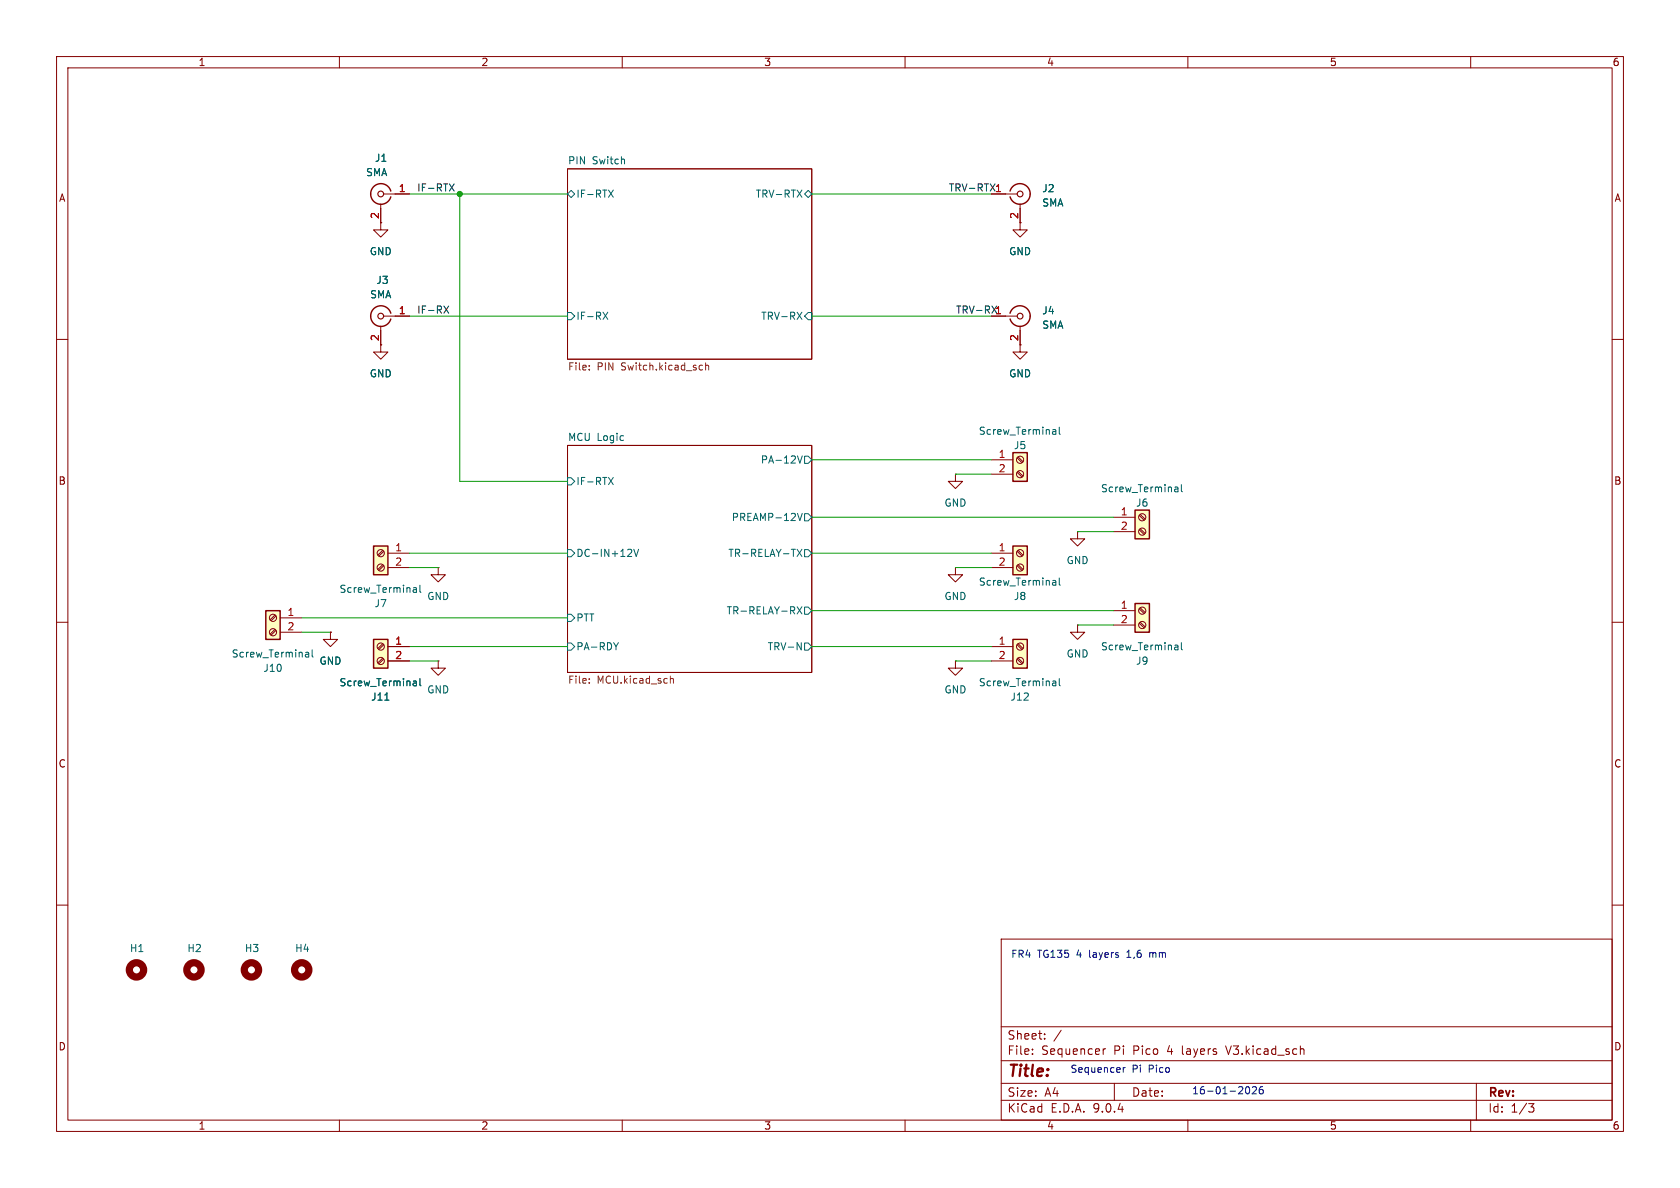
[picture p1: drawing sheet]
(kicad_sch
 (version 20250114)
 (generator "eeschema")
 (generator_version "9.0")
 (paper "A4")
 (lib_symbols
  (symbol "Connector:Conn_Coaxial"
   (pin_names
    (offset 1.016) (hide yes)) (exclude_from_sim no) (in_bom yes) (on_board yes)
   (property "Reference" "J" (at 0.254 3.048 0) (effects (font (size 1.27 1.27))))
   (property "Value" "Conn_Coaxial" (at 2.921 0 90) (effects (font (size 1.27 1.27))))
   (property "Footprint" "" (at 0 0 0) (effects (font (size 1.27 1.27)) (hide yes)))
   (property "Datasheet" "~" (at 0 0 0) (effects (font (size 1.27 1.27)) (hide yes)))
   (property "Description" "coaxial connector (BNC, SMA, SMB, SMC, Cinch/RCA, LEMO, ...)" (at 0 0 0) (effects (font (size 1.27 1.27)) (hide yes)))
   (symbol "Conn_Coaxial_0_1"
    (polyline (pts (xy -2.54 0) (xy -0.508 0)) (stroke (width 0) (type default)) (fill (type none)))
    (arc (start 1.778 0) (mid 0.222 -1.8079) (end -1.778 -0.508) (stroke (width 0.254) (type default)) (fill (type none)))
    (arc (start -1.778 0.508) (mid 0.2221 1.8084) (end 1.778 0) (stroke (width 0.254) (type default)) (fill (type none)))
    (circle (center 0 0) (radius 0.508) (stroke (width 0.2032) (type default)) (fill (type none)))
    (polyline (pts (xy 0 -2.54) (xy 0 -1.778)) (stroke (width 0) (type default)) (fill (type none))))
   (symbol "Conn_Coaxial_1_1"
    (pin passive line (at -5.08 0 0) (length 2.54) (name "In" (effects (font (size 1.27 1.27)))) (number "1" (effects (font (size 1.27 1.27)))))
    (pin passive line (at 0 -5.08 90) (length 2.54) (name "Ext" (effects (font (size 1.27 1.27)))) (number "2" (effects (font (size 1.27 1.27))))))
   (embedded_fonts no))
  (symbol "Connector:Screw_Terminal_01x02"
   (pin_names
    (offset 1.016) (hide yes)) (exclude_from_sim no) (in_bom yes) (on_board yes)
   (property "Reference" "J" (at 0 2.54 0) (effects (font (size 1.27 1.27))))
   (property "Value" "Screw_Terminal_01x02" (at 0 -5.08 0) (effects (font (size 1.27 1.27))))
   (property "Footprint" "" (at 0 0 0) (effects (font (size 1.27 1.27)) (hide yes)))
   (property "Datasheet" "~" (at 0 0 0) (effects (font (size 1.27 1.27)) (hide yes)))
   (property "Description" "Generic screw terminal, single row, 01x02, script generated (kicad-library-utils/schlib/autogen/connector/)" (at 0 0 0) (effects (font (size 1.27 1.27)) (hide yes)))
   (symbol "Screw_Terminal_01x02_1_1"
    (rectangle (start -1.27 1.27) (end 1.27 -3.81) (stroke (width 0.254) (type default)) (fill (type background)))
    (polyline (pts (xy -0.5334 0.3302) (xy 0.3302 -0.508)) (stroke (width 0.1524) (type default)) (fill (type none)))
    (polyline (pts (xy -0.5334 -2.2098) (xy 0.3302 -3.048)) (stroke (width 0.1524) (type default)) (fill (type none)))
    (polyline (pts (xy -0.3556 0.508) (xy 0.508 -0.3302)) (stroke (width 0.1524) (type default)) (fill (type none)))
    (polyline (pts (xy -0.3556 -2.032) (xy 0.508 -2.8702)) (stroke (width 0.1524) (type default)) (fill (type none)))
    (circle (center 0 0) (radius 0.635) (stroke (width 0.1524) (type default)) (fill (type none)))
    (circle (center 0 -2.54) (radius 0.635) (stroke (width 0.1524) (type default)) (fill (type none)))
    (pin passive line (at -5.08 0 0) (length 3.81) (name "Pin_1" (effects (font (size 1.27 1.27)))) (number "1" (effects (font (size 1.27 1.27)))))
    (pin passive line (at -5.08 -2.54 0) (length 3.81) (name "Pin_2" (effects (font (size 1.27 1.27)))) (number "2" (effects (font (size 1.27 1.27))))))
   (embedded_fonts no))
  (symbol "Mechanical:MountingHole"
   (pin_numbers (hide yes))
   (pin_names
    (offset 1.016) (hide yes)) (exclude_from_sim yes) (in_bom no) (on_board yes)
   (property "Reference" "H" (at 0 5.08 0) (effects (font (size 1.27 1.27))))
   (property "Value" "MountingHole" (at 0 3.175 0) (effects (font (size 1.27 1.27))))
   (property "Footprint" "" (at 0 0 0) (effects (font (size 1.27 1.27)) (hide yes)))
   (property "Datasheet" "~" (at 0 0 0) (effects (font (size 1.27 1.27)) (hide yes)))
   (property "Description" "Mounting Hole without connection" (at 0 0 0) (effects (font (size 1.27 1.27)) (hide yes)))
   (symbol "MountingHole_0_1"
    (circle (center 0 0) (radius 1.27) (stroke (width 1.27) (type default)) (fill (type none))))
   (embedded_fonts no))
  (symbol "MountingHole_1"
   (pin_names
    (offset 1.016)) (exclude_from_sim no) (in_bom no) (on_board yes)
   (property "Reference" "H" (at 0 5.08 0) (effects (font (size 1.27 1.27))))
   (property "Value" "MountingHole" (at 0 3.175 0) (effects (font (size 1.27 1.27))))
   (property "Footprint" "" (at 0 0 0) (effects (font (size 1.27 1.27)) (hide yes)))
   (property "Datasheet" "~" (at 0 0 0) (effects (font (size 1.27 1.27)) (hide yes)))
   (property "Description" "Mounting Hole without connection" (at 0 0 0) (effects (font (size 1.27 1.27)) (hide yes)))
   (symbol "MountingHole_1_0_1"
    (circle (center 0 0) (radius 1.27) (stroke (width 1.27) (type default)) (fill (type none))))
   (embedded_fonts no))
  (symbol "MountingHole_2"
   (pin_numbers (hide yes))
   (pin_names
    (offset 1.016) (hide yes)) (exclude_from_sim yes) (in_bom no) (on_board yes)
   (property "Reference" "H" (at 0 5.08 0) (effects (font (size 1.27 1.27))))
   (property "Value" "MountingHole" (at 0 3.175 0) (effects (font (size 1.27 1.27))))
   (property "Footprint" "" (at 0 0 0) (effects (font (size 1.27 1.27)) (hide yes)))
   (property "Datasheet" "~" (at 0 0 0) (effects (font (size 1.27 1.27)) (hide yes)))
   (property "Description" "Mounting Hole without connection" (at 0 0 0) (effects (font (size 1.27 1.27)) (hide yes)))
   (symbol "MountingHole_2_0_1"
    (circle (center 0 0) (radius 1.27) (stroke (width 1.27) (type default)) (fill (type none))))
   (embedded_fonts no))
  (symbol "MountingHole_3"
   (pin_numbers (hide yes))
   (pin_names
    (offset 1.016) (hide yes)) (exclude_from_sim yes) (in_bom no) (on_board yes)
   (property "Reference" "H" (at 0 5.08 0) (effects (font (size 1.27 1.27))))
   (property "Value" "MountingHole" (at 0 3.175 0) (effects (font (size 1.27 1.27))))
   (property "Footprint" "" (at 0 0 0) (effects (font (size 1.27 1.27)) (hide yes)))
   (property "Datasheet" "~" (at 0 0 0) (effects (font (size 1.27 1.27)) (hide yes)))
   (property "Description" "Mounting Hole without connection" (at 0 0 0) (effects (font (size 1.27 1.27)) (hide yes)))
   (symbol "MountingHole_3_0_1"
    (circle (center 0 0) (radius 1.27) (stroke (width 1.27) (type default)) (fill (type none))))
   (embedded_fonts no))
  (symbol "power:GND"
   (power)
   (pin_numbers (hide yes))
   (pin_names
    (offset 0) (hide yes)) (exclude_from_sim no) (in_bom yes) (on_board yes)
   (property "Reference" "#PWR" (at 0 -6.35 0) (effects (font (size 1.27 1.27)) (hide yes)))
   (property "Value" "GND" (at 0 -3.81 0) (effects (font (size 1.27 1.27))))
   (property "Footprint" "" (at 0 0 0) (effects (font (size 1.27 1.27)) (hide yes)))
   (property "Datasheet" "" (at 0 0 0) (effects (font (size 1.27 1.27)) (hide yes)))
   (property "Description" "Power symbol creates a global label with name \"GND\" , ground" (at 0 0 0) (effects (font (size 1.27 1.27)) (hide yes)))
   (symbol "GND_0_1"
    (polyline (pts (xy 0 0) (xy 0 -1.27) (xy 1.27 -1.27) (xy 0 -2.54) (xy -1.27 -1.27) (xy 0 -1.27)) (stroke (width 0) (type default)) (fill (type none))))
   (symbol "GND_1_1"
    (pin power_in line (at 0 0 270) (length 0) (name "~" (effects (font (size 1.27 1.27)))) (number "1" (effects (font (size 1.27 1.27))))))
   (embedded_fonts no)))
 (text "16-01-2026"
  (exclude_from_sim no)
  (at 217.17 193.04 0)
  (effects (font (size 1.27 1.27))))
 (text "FR4 TG135 4 layers 1,6 mm "
  (exclude_from_sim no)
  (at 193.04 168.91 0)
  (effects (font (size 1.27 1.27))))
 (text "Sequencer Pi Pico\n"
  (exclude_from_sim no)
  (at 198.12 189.23 0)
  (effects (font (size 1.27 1.27))))
 (junction
  (at 81.28 34.29)
  (diameter 0)
  (color 0 0 0 0))
 (wire
  (pts (xy 72.39 116.84) (xy 77.47 116.84))
  (stroke (width 0) (type default)))
 (wire
  (pts (xy 53.34 111.76) (xy 58.42 111.76))
  (stroke (width 0) (type default)))
 (wire
  (pts (xy 143.51 34.29) (xy 175.26 34.29))
  (stroke (width 0) (type default)))
 (wire
  (pts (xy 72.39 114.3) (xy 100.33 114.3))
  (stroke (width 0) (type default)))
 (wire
  (pts (xy 72.39 97.79) (xy 100.33 97.79))
  (stroke (width 0) (type default)))
 (wire
  (pts (xy 190.5 110.49) (xy 196.85 110.49))
  (stroke (width 0) (type default)))
 (wire
  (pts (xy 168.91 83.82) (xy 175.26 83.82))
  (stroke (width 0) (type default)))
 (wire
  (pts (xy 72.39 100.33) (xy 77.47 100.33))
  (stroke (width 0) (type default)))
 (wire
  (pts (xy 81.28 34.29) (xy 100.33 34.29))
  (stroke (width 0) (type default)))
 (wire
  (pts (xy 143.51 97.79) (xy 175.26 97.79))
  (stroke (width 0) (type default)))
 (wire
  (pts (xy 168.91 116.84) (xy 175.26 116.84))
  (stroke (width 0) (type default)))
 (wire
  (pts (xy 100.33 85.09) (xy 81.28 85.09))
  (stroke (width 0) (type default)))
 (wire
  (pts (xy 190.5 93.98) (xy 196.85 93.98))
  (stroke (width 0) (type default)))
 (wire
  (pts (xy 143.51 114.3) (xy 175.26 114.3))
  (stroke (width 0) (type default)))
 (wire
  (pts (xy 168.91 100.33) (xy 175.26 100.33))
  (stroke (width 0) (type default)))
 (wire
  (pts (xy 143.51 81.28) (xy 175.26 81.28))
  (stroke (width 0) (type default)))
 (wire
  (pts (xy 143.51 55.88) (xy 175.26 55.88))
  (stroke (width 0) (type default)))
 (wire
  (pts (xy 143.51 91.44) (xy 196.85 91.44))
  (stroke (width 0) (type default)))
 (wire
  (pts (xy 72.39 34.29) (xy 81.28 34.29))
  (stroke (width 0) (type default)))
 (wire
  (pts (xy 53.34 109.22) (xy 100.33 109.22))
  (stroke (width 0) (type default)))
 (wire
  (pts (xy 143.51 107.95) (xy 196.85 107.95))
  (stroke (width 0) (type default)))
 (wire
  (pts (xy 72.39 55.88) (xy 100.33 55.88))
  (stroke (width 0) (type default)))
 (wire
  (pts (xy 81.28 85.09) (xy 81.28 34.29))
  (stroke (width 0) (type default)))
 (label "TRV-RTX"
  (at 167.64 34.29 0)
  (effects (font (size 1.27 1.27)) (justify left bottom)))
 (label "TRV-RX"
  (at 168.91 55.88 0)
  (effects (font (size 1.27 1.27)) (justify left bottom)))
 (label "IF-RX"
  (at 73.66 55.88 0)
  (effects (font (size 1.27 1.27)) (justify left bottom)))
 (label "IF-RTX"
  (at 73.66 34.29 0)
  (effects (font (size 1.27 1.27)) (justify left bottom)))
 (symbol
  (lib_id "Connector:Screw_Terminal_01x02")
  (at 67.31 114.3 0)
  (mirror y)
  (unit 1)
  (exclude_from_sim no)
  (in_bom yes)
  (on_board yes)
  (dnp no)
  (property "Reference" "J11" (at 67.31 123.19 0) (effects (font (size 1.27 1.27))))
  (property "Value" "Screw_Terminal" (at 67.31 120.65 0) (effects (font (size 1.27 1.27))))
  (property "Footprint" "PA3AEF:Screw terminal 3 pin" (at 67.31 114.3 0) (effects (font (size 1.27 1.27)) (hide yes)))
  (property "Datasheet" "~" (at 67.31 114.3 0) (effects (font (size 1.27 1.27)) (hide yes)))
  (property "Description" "Generic screw terminal, single row, 01x02, script generated (kicad-library-utils/schlib/autogen/connector/)" (at 67.31 114.3 0) (effects (font (size 1.27 1.27)) (hide yes)))
  (pin "2")
  (pin "1"))
 (symbol
  (lib_id "power:GND")
  (at 180.34 60.96 0)
  (unit 1)
  (exclude_from_sim no)
  (in_bom yes)
  (on_board yes)
  (dnp no)
  (fields_autoplaced yes)
  (property "Reference" "#PWR04" (at 180.34 67.31 0) (effects (font (size 1.27 1.27)) (hide yes)))
  (property "Value" "GND" (at 180.34 66.04 0) (effects (font (size 1.27 1.27))))
  (property "Footprint" "" (at 180.34 60.96 0) (effects (font (size 1.27 1.27)) (hide yes)))
  (property "Datasheet" "" (at 180.34 60.96 0) (effects (font (size 1.27 1.27)) (hide yes)))
  (property "Description" "Power symbol creates a global label with name \"GND\" , ground" (at 180.34 60.96 0) (effects (font (size 1.27 1.27)) (hide yes)))
  (pin "1"))
 (symbol
  (lib_id "power:GND")
  (at 168.91 83.82 0)
  (unit 1)
  (exclude_from_sim no)
  (in_bom yes)
  (on_board yes)
  (dnp no)
  (fields_autoplaced yes)
  (property "Reference" "#PWR05" (at 168.91 90.17 0) (effects (font (size 1.27 1.27)) (hide yes)))
  (property "Value" "GND" (at 168.91 88.9 0) (effects (font (size 1.27 1.27))))
  (property "Footprint" "" (at 168.91 83.82 0) (effects (font (size 1.27 1.27)) (hide yes)))
  (property "Datasheet" "" (at 168.91 83.82 0) (effects (font (size 1.27 1.27)) (hide yes)))
  (property "Description" "Power symbol creates a global label with name \"GND\" , ground" (at 168.91 83.82 0) (effects (font (size 1.27 1.27)) (hide yes)))
  (pin "1"))
 (symbol
  (lib_name "MountingHole_2")
  (lib_id "Mechanical:MountingHole")
  (at 34.29 171.45 180)
  (unit 1)
  (exclude_from_sim yes)
  (in_bom no)
  (on_board yes)
  (dnp no)
  (property "Reference" "H2" (at 33.02 167.64 0) (effects (font (size 1.27 1.27)) (justify right)))
  (property "Value" "MountingHole" (at 31.75 170.1801 0) (effects (font (size 1.27 1.27)) (justify left) (hide yes)))
  (property "Footprint" "MountingHole:MountingHole_3.2mm_M3_DIN965_Pad" (at 34.29 171.45 0) (effects (font (size 1.27 1.27)) (hide yes)))
  (property "Datasheet" "~" (at 34.29 171.45 0) (effects (font (size 1.27 1.27)) (hide yes)))
  (property "Description" "Mounting Hole without connection" (at 34.29 171.45 0) (effects (font (size 1.27 1.27)) (hide yes))))
 (symbol
  (lib_id "power:GND")
  (at 67.31 60.96 0)
  (unit 1)
  (exclude_from_sim no)
  (in_bom yes)
  (on_board yes)
  (dnp no)
  (fields_autoplaced yes)
  (property "Reference" "#PWR03" (at 67.31 67.31 0) (effects (font (size 1.27 1.27)) (hide yes)))
  (property "Value" "GND" (at 67.31 66.04 0) (effects (font (size 1.27 1.27))))
  (property "Footprint" "" (at 67.31 60.96 0) (effects (font (size 1.27 1.27)) (hide yes)))
  (property "Datasheet" "" (at 67.31 60.96 0) (effects (font (size 1.27 1.27)) (hide yes)))
  (property "Description" "Power symbol creates a global label with name \"GND\" , ground" (at 67.31 60.96 0) (effects (font (size 1.27 1.27)) (hide yes)))
  (pin "1"))
 (symbol
  (lib_id "Connector:Screw_Terminal_01x02")
  (at 67.31 97.79 0)
  (mirror y)
  (unit 1)
  (exclude_from_sim no)
  (in_bom yes)
  (on_board yes)
  (dnp no)
  (property "Reference" "J7" (at 67.31 106.68 0) (effects (font (size 1.27 1.27))))
  (property "Value" "Screw_Terminal" (at 67.31 104.14 0) (effects (font (size 1.27 1.27))))
  (property "Footprint" "PA3AEF:Screw terminal 3 pin" (at 67.31 97.79 0) (effects (font (size 1.27 1.27)) (hide yes)))
  (property "Datasheet" "~" (at 67.31 97.79 0) (effects (font (size 1.27 1.27)) (hide yes)))
  (property "Description" "Generic screw terminal, single row, 01x02, script generated (kicad-library-utils/schlib/autogen/connector/)" (at 67.31 97.79 0) (effects (font (size 1.27 1.27)) (hide yes)))
  (pin "2")
  (pin "1"))
 (symbol
  (lib_id "power:GND")
  (at 58.42 111.76 0)
  (unit 1)
  (exclude_from_sim no)
  (in_bom yes)
  (on_board yes)
  (dnp no)
  (fields_autoplaced yes)
  (property "Reference" "#PWR010" (at 58.42 118.11 0) (effects (font (size 1.27 1.27)) (hide yes)))
  (property "Value" "GND" (at 58.42 116.84 0) (effects (font (size 1.27 1.27))))
  (property "Footprint" "" (at 58.42 111.76 0) (effects (font (size 1.27 1.27)) (hide yes)))
  (property "Datasheet" "" (at 58.42 111.76 0) (effects (font (size 1.27 1.27)) (hide yes)))
  (property "Description" "Power symbol creates a global label with name \"GND\" , ground" (at 58.42 111.76 0) (effects (font (size 1.27 1.27)) (hide yes)))
  (pin "1"))
 (symbol
  (lib_id "Connector:Screw_Terminal_01x02")
  (at 180.34 97.79 0)
  (unit 1)
  (exclude_from_sim no)
  (in_bom yes)
  (on_board yes)
  (dnp no)
  (property "Reference" "J8" (at 180.34 105.41 0) (effects (font (size 1.27 1.27))))
  (property "Value" "Screw_Terminal" (at 180.34 102.87 0) (effects (font (size 1.27 1.27))))
  (property "Footprint" "PA3AEF:Screw terminal 3 pin" (at 180.34 97.79 0) (effects (font (size 1.27 1.27)) (hide yes)))
  (property "Datasheet" "~" (at 180.34 97.79 0) (effects (font (size 1.27 1.27)) (hide yes)))
  (property "Description" "Generic screw terminal, single row, 01x02, script generated (kicad-library-utils/schlib/autogen/connector/)" (at 180.34 97.79 0) (effects (font (size 1.27 1.27)) (hide yes)))
  (pin "2")
  (pin "1"))
 (symbol
  (lib_id "power:GND")
  (at 168.91 116.84 0)
  (unit 1)
  (exclude_from_sim no)
  (in_bom yes)
  (on_board yes)
  (dnp no)
  (fields_autoplaced yes)
  (property "Reference" "#PWR012" (at 168.91 123.19 0) (effects (font (size 1.27 1.27)) (hide yes)))
  (property "Value" "GND" (at 168.91 121.92 0) (effects (font (size 1.27 1.27))))
  (property "Footprint" "" (at 168.91 116.84 0) (effects (font (size 1.27 1.27)) (hide yes)))
  (property "Datasheet" "" (at 168.91 116.84 0) (effects (font (size 1.27 1.27)) (hide yes)))
  (property "Description" "Power symbol creates a global label with name \"GND\" , ground" (at 168.91 116.84 0) (effects (font (size 1.27 1.27)) (hide yes)))
  (pin "1"))
 (symbol
  (lib_id "Connector:Screw_Terminal_01x02")
  (at 180.34 81.28 0)
  (unit 1)
  (exclude_from_sim no)
  (in_bom yes)
  (on_board yes)
  (dnp no)
  (property "Reference" "J5" (at 180.34 78.74 0) (effects (font (size 1.27 1.27))))
  (property "Value" "Screw_Terminal" (at 180.34 76.2 0) (effects (font (size 1.27 1.27))))
  (property "Footprint" "PA3AEF:Screw terminal 3 pin" (at 180.34 81.28 0) (effects (font (size 1.27 1.27)) (hide yes)))
  (property "Datasheet" "~" (at 180.34 81.28 0) (effects (font (size 1.27 1.27)) (hide yes)))
  (property "Description" "Generic screw terminal, single row, 01x02, script generated (kicad-library-utils/schlib/autogen/connector/)" (at 180.34 81.28 0) (effects (font (size 1.27 1.27)) (hide yes)))
  (pin "2")
  (pin "1"))
 (symbol
  (lib_id "power:GND")
  (at 190.5 110.49 0)
  (unit 1)
  (exclude_from_sim no)
  (in_bom yes)
  (on_board yes)
  (dnp no)
  (fields_autoplaced yes)
  (property "Reference" "#PWR09" (at 190.5 116.84 0) (effects (font (size 1.27 1.27)) (hide yes)))
  (property "Value" "GND" (at 190.5 115.57 0) (effects (font (size 1.27 1.27))))
  (property "Footprint" "" (at 190.5 110.49 0) (effects (font (size 1.27 1.27)) (hide yes)))
  (property "Datasheet" "" (at 190.5 110.49 0) (effects (font (size 1.27 1.27)) (hide yes)))
  (property "Description" "Power symbol creates a global label with name \"GND\" , ground" (at 190.5 110.49 0) (effects (font (size 1.27 1.27)) (hide yes)))
  (pin "1"))
 (symbol
  (lib_id "Connector:Screw_Terminal_01x02")
  (at 201.93 91.44 0)
  (unit 1)
  (exclude_from_sim no)
  (in_bom yes)
  (on_board yes)
  (dnp no)
  (property "Reference" "J6" (at 201.93 88.9 0) (effects (font (size 1.27 1.27))))
  (property "Value" "Screw_Terminal" (at 201.93 86.36 0) (effects (font (size 1.27 1.27))))
  (property "Footprint" "PA3AEF:Screw terminal 3 pin" (at 201.93 91.44 0) (effects (font (size 1.27 1.27)) (hide yes)))
  (property "Datasheet" "~" (at 201.93 91.44 0) (effects (font (size 1.27 1.27)) (hide yes)))
  (property "Description" "Generic screw terminal, single row, 01x02, script generated (kicad-library-utils/schlib/autogen/connector/)" (at 201.93 91.44 0) (effects (font (size 1.27 1.27)) (hide yes)))
  (pin "2")
  (pin "1"))
 (symbol
  (lib_id "Connector:Conn_Coaxial")
  (at 180.34 34.29 0)
  (unit 1)
  (exclude_from_sim no)
  (in_bom yes)
  (on_board yes)
  (dnp no)
  (fields_autoplaced yes)
  (property "Reference" "J2" (at 184.15 33.3131 0) (effects (font (size 1.27 1.27)) (justify left)))
  (property "Value" "SMA" (at 184.15 35.8531 0) (effects (font (size 1.27 1.27)) (justify left)))
  (property "Footprint" "Connector_Coaxial:SMA_Samtec_SMA-J-P-H-ST-EM1_EdgeMount" (at 180.34 34.29 0) (effects (font (size 1.27 1.27)) (hide yes)))
  (property "Datasheet" "~" (at 180.34 34.29 0) (effects (font (size 1.27 1.27)) (hide yes)))
  (property "Description" "coaxial connector (BNC, SMA, SMB, SMC, Cinch/RCA, LEMO, ...)" (at 180.34 34.29 0) (effects (font (size 1.27 1.27)) (hide yes)))
  (pin "2")
  (pin "1"))
 (symbol
  (lib_id "power:GND")
  (at 67.31 39.37 0)
  (unit 1)
  (exclude_from_sim no)
  (in_bom yes)
  (on_board yes)
  (dnp no)
  (fields_autoplaced yes)
  (property "Reference" "#PWR01" (at 67.31 45.72 0) (effects (font (size 1.27 1.27)) (hide yes)))
  (property "Value" "GND" (at 67.31 44.45 0) (effects (font (size 1.27 1.27))))
  (property "Footprint" "" (at 67.31 39.37 0) (effects (font (size 1.27 1.27)) (hide yes)))
  (property "Datasheet" "" (at 67.31 39.37 0) (effects (font (size 1.27 1.27)) (hide yes)))
  (property "Description" "Power symbol creates a global label with name \"GND\" , ground" (at 67.31 39.37 0) (effects (font (size 1.27 1.27)) (hide yes)))
  (pin "1"))
 (symbol
  (lib_id "power:GND")
  (at 180.34 39.37 0)
  (unit 1)
  (exclude_from_sim no)
  (in_bom yes)
  (on_board yes)
  (dnp no)
  (fields_autoplaced yes)
  (property "Reference" "#PWR02" (at 180.34 45.72 0) (effects (font (size 1.27 1.27)) (hide yes)))
  (property "Value" "GND" (at 180.34 44.45 0) (effects (font (size 1.27 1.27))))
  (property "Footprint" "" (at 180.34 39.37 0) (effects (font (size 1.27 1.27)) (hide yes)))
  (property "Datasheet" "" (at 180.34 39.37 0) (effects (font (size 1.27 1.27)) (hide yes)))
  (property "Description" "Power symbol creates a global label with name \"GND\" , ground" (at 180.34 39.37 0) (effects (font (size 1.27 1.27)) (hide yes)))
  (pin "1"))
 (symbol
  (lib_id "Connector:Screw_Terminal_01x02")
  (at 48.26 109.22 0)
  (mirror y)
  (unit 1)
  (exclude_from_sim no)
  (in_bom yes)
  (on_board yes)
  (dnp no)
  (property "Reference" "J10" (at 48.26 118.11 0) (effects (font (size 1.27 1.27))))
  (property "Value" "Screw_Terminal" (at 48.26 115.57 0) (effects (font (size 1.27 1.27))))
  (property "Footprint" "PA3AEF:Screw terminal 3 pin" (at 48.26 109.22 0) (effects (font (size 1.27 1.27)) (hide yes)))
  (property "Datasheet" "~" (at 48.26 109.22 0) (effects (font (size 1.27 1.27)) (hide yes)))
  (property "Description" "Generic screw terminal, single row, 01x02, script generated (kicad-library-utils/schlib/autogen/connector/)" (at 48.26 109.22 0) (effects (font (size 1.27 1.27)) (hide yes)))
  (pin "2")
  (pin "1"))
 (symbol
  (lib_id "power:GND")
  (at 77.47 100.33 0)
  (unit 1)
  (exclude_from_sim no)
  (in_bom yes)
  (on_board yes)
  (dnp no)
  (fields_autoplaced yes)
  (property "Reference" "#PWR07" (at 77.47 106.68 0) (effects (font (size 1.27 1.27)) (hide yes)))
  (property "Value" "GND" (at 77.47 105.41 0) (effects (font (size 1.27 1.27))))
  (property "Footprint" "" (at 77.47 100.33 0) (effects (font (size 1.27 1.27)) (hide yes)))
  (property "Datasheet" "" (at 77.47 100.33 0) (effects (font (size 1.27 1.27)) (hide yes)))
  (property "Description" "Power symbol creates a global label with name \"GND\" , ground" (at 77.47 100.33 0) (effects (font (size 1.27 1.27)) (hide yes)))
  (pin "1"))
 (symbol
  (lib_id "Connector:Conn_Coaxial")
  (at 180.34 55.88 0)
  (unit 1)
  (exclude_from_sim no)
  (in_bom yes)
  (on_board yes)
  (dnp no)
  (fields_autoplaced yes)
  (property "Reference" "J4" (at 184.15 54.9031 0) (effects (font (size 1.27 1.27)) (justify left)))
  (property "Value" "SMA" (at 184.15 57.4431 0) (effects (font (size 1.27 1.27)) (justify left)))
  (property "Footprint" "Connector_Coaxial:SMA_Samtec_SMA-J-P-H-ST-EM1_EdgeMount" (at 180.34 55.88 0) (effects (font (size 1.27 1.27)) (hide yes)))
  (property "Datasheet" "~" (at 180.34 55.88 0) (effects (font (size 1.27 1.27)) (hide yes)))
  (property "Description" "coaxial connector (BNC, SMA, SMB, SMC, Cinch/RCA, LEMO, ...)" (at 180.34 55.88 0) (effects (font (size 1.27 1.27)) (hide yes)))
  (pin "2")
  (pin "1"))
 (symbol
  (lib_id "power:GND")
  (at 168.91 100.33 0)
  (unit 1)
  (exclude_from_sim no)
  (in_bom yes)
  (on_board yes)
  (dnp no)
  (fields_autoplaced yes)
  (property "Reference" "#PWR08" (at 168.91 106.68 0) (effects (font (size 1.27 1.27)) (hide yes)))
  (property "Value" "GND" (at 168.91 105.41 0) (effects (font (size 1.27 1.27))))
  (property "Footprint" "" (at 168.91 100.33 0) (effects (font (size 1.27 1.27)) (hide yes)))
  (property "Datasheet" "" (at 168.91 100.33 0) (effects (font (size 1.27 1.27)) (hide yes)))
  (property "Description" "Power symbol creates a global label with name \"GND\" , ground" (at 168.91 100.33 0) (effects (font (size 1.27 1.27)) (hide yes)))
  (pin "1"))
 (symbol
  (lib_id "power:GND")
  (at 77.47 116.84 0)
  (unit 1)
  (exclude_from_sim no)
  (in_bom yes)
  (on_board yes)
  (dnp no)
  (fields_autoplaced yes)
  (property "Reference" "#PWR011" (at 77.47 123.19 0) (effects (font (size 1.27 1.27)) (hide yes)))
  (property "Value" "GND" (at 77.47 121.92 0) (effects (font (size 1.27 1.27))))
  (property "Footprint" "" (at 77.47 116.84 0) (effects (font (size 1.27 1.27)) (hide yes)))
  (property "Datasheet" "" (at 77.47 116.84 0) (effects (font (size 1.27 1.27)) (hide yes)))
  (property "Description" "Power symbol creates a global label with name \"GND\" , ground" (at 77.47 116.84 0) (effects (font (size 1.27 1.27)) (hide yes)))
  (pin "1"))
 (symbol
  (lib_name "MountingHole_3")
  (lib_id "Mechanical:MountingHole")
  (at 44.45 171.45 180)
  (unit 1)
  (exclude_from_sim yes)
  (in_bom no)
  (on_board yes)
  (dnp no)
  (property "Reference" "H3" (at 43.18 167.64 0) (effects (font (size 1.27 1.27)) (justify right)))
  (property "Value" "MountingHole" (at 41.91 170.1801 0) (effects (font (size 1.27 1.27)) (justify left) (hide yes)))
  (property "Footprint" "MountingHole:MountingHole_3.2mm_M3_DIN965_Pad" (at 44.45 171.45 0) (effects (font (size 1.27 1.27)) (hide yes)))
  (property "Datasheet" "~" (at 44.45 171.45 0) (effects (font (size 1.27 1.27)) (hide yes)))
  (property "Description" "Mounting Hole without connection" (at 44.45 171.45 0) (effects (font (size 1.27 1.27)) (hide yes))))
 (symbol
  (lib_name "MountingHole_1")
  (lib_id "Mechanical:MountingHole")
  (at 24.13 171.45 0)
  (unit 1)
  (exclude_from_sim yes)
  (in_bom no)
  (on_board yes)
  (dnp no)
  (property "Reference" "H1" (at 22.86 167.64 0) (effects (font (size 1.27 1.27)) (justify left)))
  (property "Value" "MountingHole" (at 21.59 175.26 0) (effects (font (size 1.27 1.27)) (justify left) (hide yes)))
  (property "Footprint" "MountingHole:MountingHole_3.2mm_M3_DIN965_Pad" (at 24.638 164.592 0) (effects (font (size 1.27 1.27)) (hide yes)))
  (property "Datasheet" "~" (at 24.13 171.45 0) (effects (font (size 1.27 1.27)) (hide yes)))
  (property "Description" "Mounting Hole without connection" (at 23.876 177.546 0) (effects (font (size 1.27 1.27)) (hide yes))))
 (symbol
  (lib_id "Mechanical:MountingHole")
  (at 53.34 171.45 0)
  (unit 1)
  (exclude_from_sim yes)
  (in_bom no)
  (on_board yes)
  (dnp no)
  (property "Reference" "H4" (at 52.07 167.64 0) (effects (font (size 1.27 1.27)) (justify left)))
  (property "Value" "MountingHole" (at 55.88 172.7199 0) (effects (font (size 1.27 1.27)) (justify left) (hide yes)))
  (property "Footprint" "MountingHole:MountingHole_3.2mm_M3_DIN965_Pad" (at 53.34 171.45 0) (effects (font (size 1.27 1.27)) (hide yes)))
  (property "Datasheet" "~" (at 53.34 171.45 0) (effects (font (size 1.27 1.27)) (hide yes)))
  (property "Description" "Mounting Hole without connection" (at 53.34 171.45 0) (effects (font (size 1.27 1.27)) (hide yes))))
 (symbol
  (lib_id "Connector:Conn_Coaxial")
  (at 67.31 55.88 0)
  (mirror y)
  (unit 1)
  (exclude_from_sim no)
  (in_bom yes)
  (on_board yes)
  (dnp no)
  (property "Reference" "J3" (at 67.6274 49.53 0) (effects (font (size 1.27 1.27))))
  (property "Value" "SMA" (at 67.31 52.07 0) (effects (font (size 1.27 1.27))))
  (property "Footprint" "Connector_Coaxial:SMA_Samtec_SMA-J-P-H-ST-EM1_EdgeMount" (at 67.31 55.88 0) (effects (font (size 1.27 1.27)) (hide yes)))
  (property "Datasheet" "~" (at 67.31 55.88 0) (effects (font (size 1.27 1.27)) (hide yes)))
  (property "Description" "coaxial connector (BNC, SMA, SMB, SMC, Cinch/RCA, LEMO, ...)" (at 67.31 55.88 0) (effects (font (size 1.27 1.27)) (hide yes)))
  (pin "2")
  (pin "1"))
 (symbol
  (lib_id "Connector:Screw_Terminal_01x02")
  (at 180.34 114.3 0)
  (unit 1)
  (exclude_from_sim no)
  (in_bom yes)
  (on_board yes)
  (dnp no)
  (property "Reference" "J12" (at 180.34 123.19 0) (effects (font (size 1.27 1.27))))
  (property "Value" "Screw_Terminal" (at 180.34 120.65 0) (effects (font (size 1.27 1.27))))
  (property "Footprint" "PA3AEF:Screw terminal 3 pin" (at 180.34 114.3 0) (effects (font (size 1.27 1.27)) (hide yes)))
  (property "Datasheet" "~" (at 180.34 114.3 0) (effects (font (size 1.27 1.27)) (hide yes)))
  (property "Description" "Generic screw terminal, single row, 01x02, script generated (kicad-library-utils/schlib/autogen/connector/)" (at 180.34 114.3 0) (effects (font (size 1.27 1.27)) (hide yes)))
  (pin "2")
  (pin "1"))
 (symbol
  (lib_id "Connector:Screw_Terminal_01x02")
  (at 201.93 107.95 0)
  (unit 1)
  (exclude_from_sim no)
  (in_bom yes)
  (on_board yes)
  (dnp no)
  (property "Reference" "J9" (at 201.93 116.84 0) (effects (font (size 1.27 1.27))))
  (property "Value" "Screw_Terminal" (at 201.93 114.3 0) (effects (font (size 1.27 1.27))))
  (property "Footprint" "PA3AEF:Screw terminal 3 pin" (at 201.93 107.95 0) (effects (font (size 1.27 1.27)) (hide yes)))
  (property "Datasheet" "~" (at 201.93 107.95 0) (effects (font (size 1.27 1.27)) (hide yes)))
  (property "Description" "Generic screw terminal, single row, 01x02, script generated (kicad-library-utils/schlib/autogen/connector/)" (at 201.93 107.95 0) (effects (font (size 1.27 1.27)) (hide yes)))
  (pin "2")
  (pin "1"))
 (symbol
  (lib_id "power:GND")
  (at 190.5 93.98 0)
  (unit 1)
  (exclude_from_sim no)
  (in_bom yes)
  (on_board yes)
  (dnp no)
  (fields_autoplaced yes)
  (property "Reference" "#PWR06" (at 190.5 100.33 0) (effects (font (size 1.27 1.27)) (hide yes)))
  (property "Value" "GND" (at 190.5 99.06 0) (effects (font (size 1.27 1.27))))
  (property "Footprint" "" (at 190.5 93.98 0) (effects (font (size 1.27 1.27)) (hide yes)))
  (property "Datasheet" "" (at 190.5 93.98 0) (effects (font (size 1.27 1.27)) (hide yes)))
  (property "Description" "Power symbol creates a global label with name \"GND\" , ground" (at 190.5 93.98 0) (effects (font (size 1.27 1.27)) (hide yes)))
  (pin "1"))
 (symbol
  (lib_id "Connector:Conn_Coaxial")
  (at 67.31 34.29 0)
  (mirror y)
  (unit 1)
  (exclude_from_sim no)
  (in_bom yes)
  (on_board yes)
  (dnp no)
  (property "Reference" "J1" (at 68.58 27.94 0) (effects (font (size 1.27 1.27)) (justify left)))
  (property "Value" "SMA" (at 68.58 30.48 0) (effects (font (size 1.27 1.27)) (justify left)))
  (property "Footprint" "Connector_Coaxial:SMA_Samtec_SMA-J-P-H-ST-EM1_EdgeMount" (at 67.31 34.29 0) (effects (font (size 1.27 1.27)) (hide yes)))
  (property "Datasheet" "~" (at 67.31 34.29 0) (effects (font (size 1.27 1.27)) (hide yes)))
  (property "Description" "coaxial connector (BNC, SMA, SMB, SMC, Cinch/RCA, LEMO, ...)" (at 67.31 34.29 0) (effects (font (size 1.27 1.27)) (hide yes)))
  (pin "2")
  (pin "1"))
 (sheet
  (at 100.33 78.74)
  (size 43.18 40.132)
  (exclude_from_sim no)
  (in_bom yes)
  (on_board yes)
  (dnp no)
  (fields_autoplaced yes)
  (stroke (width 0.1524) (type solid))
  (fill (color 0 0 0 0.0000))
  (property "Sheetname" "MCU Logic" (at 100.33 78.0284 0) (effects (font (size 1.27 1.27)) (justify left bottom)))
  (property "Sheetfile" "MCU.kicad_sch" (at 100.33 119.4566 0) (effects (font (size 1.27 1.27)) (justify left top)))
  (pin "DC-IN+12V" input (at 100.33 97.79 180) (effects (font (size 1.27 1.27)) (justify left)))
  (pin "IF-RTX" input (at 100.33 85.09 180) (effects (font (size 1.27 1.27)) (justify left)))
  (pin "PA-RDY" input (at 100.33 114.3 180) (effects (font (size 1.27 1.27)) (justify left)))
  (pin "PTT" input (at 100.33 109.22 180) (effects (font (size 1.27 1.27)) (justify left)))
  (pin "PA-12V" output (at 143.51 81.28 0) (effects (font (size 1.27 1.27)) (justify right)))
  (pin "PREAMP-12V" output (at 143.51 91.44 0) (effects (font (size 1.27 1.27)) (justify right)))
  (pin "TRV-N" output (at 143.51 114.3 0) (effects (font (size 1.27 1.27)) (justify right)))
  (pin "TR-RELAY-TX" output (at 143.51 97.79 0) (effects (font (size 1.27 1.27)) (justify right)))
  (pin "TR-RELAY-RX" output (at 143.51 107.95 0) (effects (font (size 1.27 1.27)) (justify right))))
 (sheet
  (at 100.33 29.845)
  (size 43.18 33.655)
  (exclude_from_sim no)
  (in_bom yes)
  (on_board yes)
  (dnp no)
  (fields_autoplaced yes)
  (stroke (width 0.1524) (type solid))
  (fill (color 0 0 0 0.0000))
  (property "Sheetname" "PIN Switch" (at 100.33 29.1334 0) (effects (font (size 1.27 1.27)) (justify left bottom)))
  (property "Sheetfile" "PIN Switch.kicad_sch" (at 100.33 64.0846 0) (effects (font (size 1.27 1.27)) (justify left top)))
  (property "Field2" "" (at 100.33 29.845 0) (effects (font (size 1.27 1.27))))
  (pin "IF-RTX" bidirectional (at 100.33 34.29 180) (effects (font (size 1.27 1.27)) (justify left)))
  (pin "IF-RX" input (at 100.33 55.88 180) (effects (font (size 1.27 1.27)) (justify left)))
  (pin "TRV-RTX" bidirectional (at 143.51 34.29 0) (effects (font (size 1.27 1.27)) (justify right)))
  (pin "TRV-RX" input (at 143.51 55.88 0) (effects (font (size 1.27 1.27)) (justify right))))
 (sheet_instances
  (path ""
   (page "1")))
 (embedded_fonts no))
